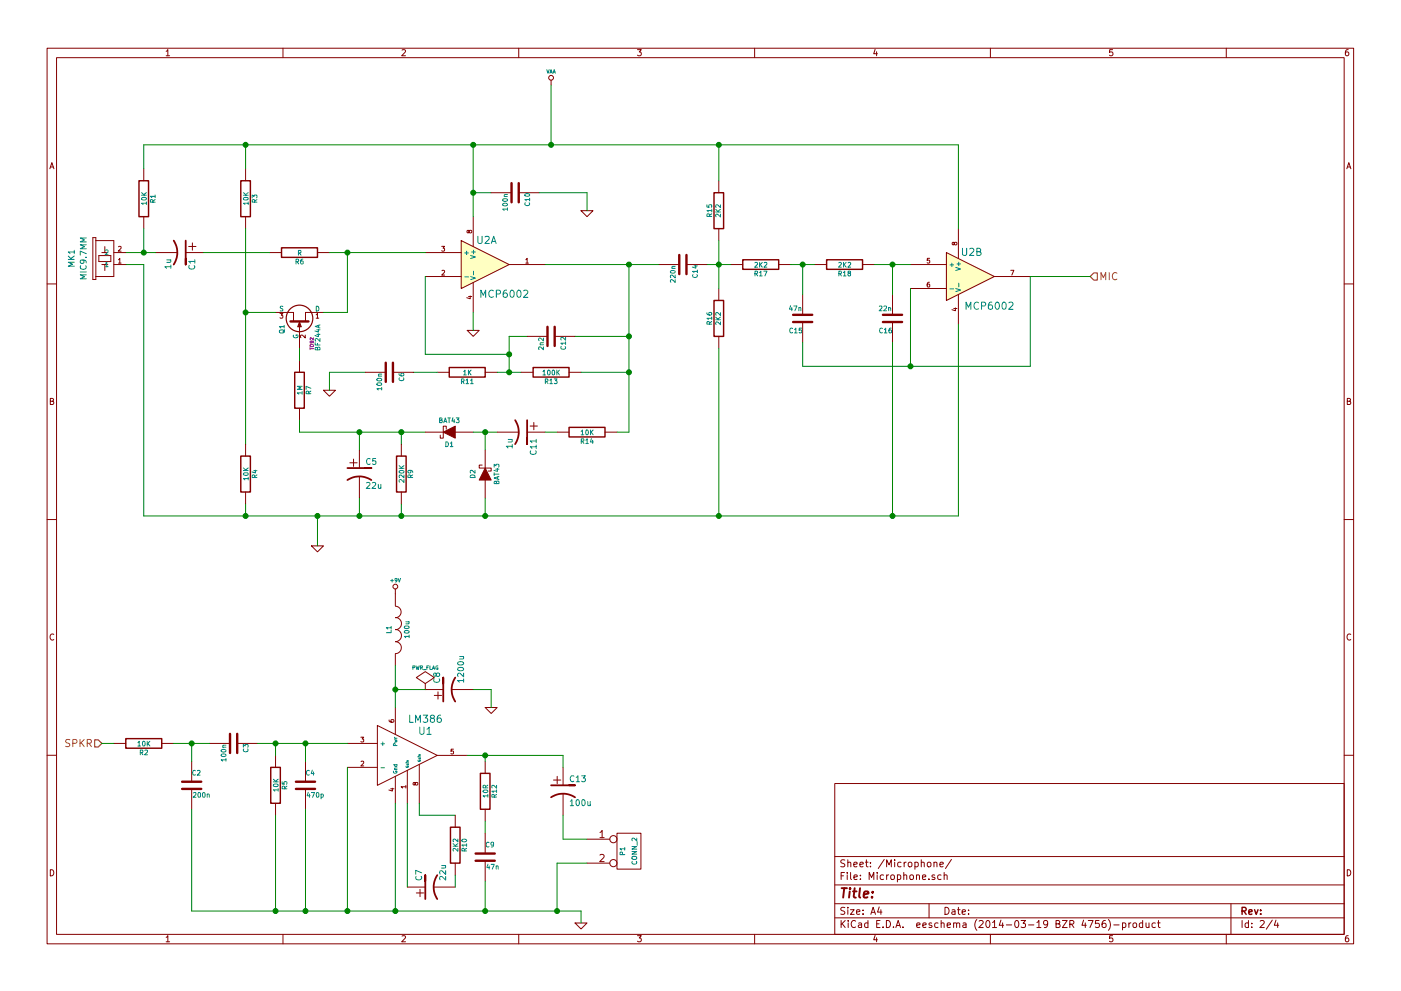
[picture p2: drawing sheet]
EESchema Schematic File Version 2
LIBS:power
LIBS:device
LIBS:transistors
LIBS:conn
LIBS:linear
LIBS:regul
LIBS:74xx
LIBS:cmos4000
LIBS:adc-dac
LIBS:memory
LIBS:xilinx
LIBS:special
LIBS:microcontrollers
LIBS:dsp
LIBS:microchip
LIBS:analog_switches
LIBS:motorola
LIBS:texas
LIBS:intel
LIBS:audio
LIBS:interface
LIBS:digital-audio
LIBS:philips
LIBS:display
LIBS:cypress
LIBS:siliconi
LIBS:opto
LIBS:atmel
LIBS:contrib
LIBS:valves
LIBS:ShedScope
LIBS:SparkFun
LIBS:Intercom-cache
EELAYER 24 0
EELAYER END
$Descr A4 11693 8268
encoding utf-8
Sheet 2 4
Title ""
Date ""
Rev ""
Comp ""
Comment1 ""
Comment2 ""
Comment3 ""
Comment4 ""
$EndDescr
$Comp
L MIC9.7MM MK1
U 1 1
P 950 2200
F 0 "MK1" H 1000 2550 50  0000 C CNN
F 1 "MIC9.7MM" H 1000 2450 50  0000 C CNN
F 2 "" H 950 2200 60  0000 C CNN
F 3 "" H 950 2200 60  0000 C CNN
	1    950  2200
	0    -1   -1   0   
$EndComp
$Comp
L BF244A Q1
U 1 1
P 2500 2700
F 0 "Q1" H 2500 2551 40  0000 R CNN
F 1 "BF244A" H 2500 2850 40  0000 R CNN
F 2 "TO92" H 2340 2802 29  0000 C CNN
F 3 "" H 2500 2700 60  0000 C CNN
	1    2500 2700
	0    1    -1   0   
$EndComp
$Comp
L R R1
U 1 1
P 1200 1650
F 0 "R1" V 1280 1650 40  0000 C CNN
F 1 "10K" V 1207 1651 40  0000 C CNN
F 2 "" V 1130 1650 30  0000 C CNN
F 3 "" H 1200 1650 30  0000 C CNN
	1    1200 1650
	1    0    0    -1  
$EndComp
$Comp
L CP1 C1
U 1 1
P 1500 2100
F 0 "C1" H 1550 2200 50  0000 L CNN
F 1 "1u" H 1550 2000 50  0000 L CNN
F 2 "" H 1500 2100 60  0000 C CNN
F 3 "" H 1500 2100 60  0000 C CNN
	1    1500 2100
	0    1    1    0   
$EndComp
$Comp
L R R9
U 1 1
P 3350 3950
F 0 "R9" V 3430 3950 40  0000 C CNN
F 1 "220K" V 3357 3951 40  0000 C CNN
F 2 "" V 3280 3950 30  0000 C CNN
F 3 "" H 3350 3950 30  0000 C CNN
	1    3350 3950
	1    0    0    -1  
$EndComp
$Comp
L CP1 C5
U 1 1
P 3000 3950
F 0 "C5" H 3050 4050 50  0000 L CNN
F 1 "22u" H 3050 3850 50  0000 L CNN
F 2 "" H 3000 3950 60  0000 C CNN
F 3 "" H 3000 3950 60  0000 C CNN
	1    3000 3950
	1    0    0    -1  
$EndComp
$Comp
L CP1 C11
U 1 1
P 4350 3600
F 0 "C11" H 4400 3700 50  0000 L CNN
F 1 "1u" H 4400 3500 50  0000 L CNN
F 2 "" H 4350 3600 60  0000 C CNN
F 3 "" H 4350 3600 60  0000 C CNN
	1    4350 3600
	0    1    1    0   
$EndComp
$Comp
L R R14
U 1 1
P 4900 3600
F 0 "R14" V 4980 3600 40  0000 C CNN
F 1 "10K" V 4907 3601 40  0000 C CNN
F 2 "" V 4830 3600 30  0000 C CNN
F 3 "" H 4900 3600 30  0000 C CNN
	1    4900 3600
	0    1    1    0   
$EndComp
$Comp
L R R3
U 1 1
P 2050 1650
F 0 "R3" V 2130 1650 40  0000 C CNN
F 1 "10K" V 2057 1651 40  0000 C CNN
F 2 "" V 1980 1650 30  0000 C CNN
F 3 "" H 2050 1650 30  0000 C CNN
	1    2050 1650
	1    0    0    -1  
$EndComp
$Comp
L R R4
U 1 1
P 2050 3950
F 0 "R4" V 2130 3950 40  0000 C CNN
F 1 "10K" V 2057 3951 40  0000 C CNN
F 2 "" V 1980 3950 30  0000 C CNN
F 3 "" H 2050 3950 30  0000 C CNN
	1    2050 3950
	1    0    0    -1  
$EndComp
$Comp
L R R6
U 1 1
P 2500 2100
F 0 "R6" V 2580 2100 40  0000 C CNN
F 1 "R" V 2507 2101 40  0000 C CNN
F 2 "" V 2430 2100 30  0000 C CNN
F 3 "" H 2500 2100 30  0000 C CNN
	1    2500 2100
	0    1    1    0   
$EndComp
$Comp
L R R11
U 1 1
P 3900 3100
F 0 "R11" V 3980 3100 40  0000 C CNN
F 1 "1K" V 3907 3101 40  0000 C CNN
F 2 "" V 3830 3100 30  0000 C CNN
F 3 "" H 3900 3100 30  0000 C CNN
	1    3900 3100
	0    1    1    0   
$EndComp
$Comp
L R R13
U 1 1
P 4600 3100
F 0 "R13" V 4680 3100 40  0000 C CNN
F 1 "100K" V 4607 3101 40  0000 C CNN
F 2 "" V 4530 3100 30  0000 C CNN
F 3 "" H 4600 3100 30  0000 C CNN
	1    4600 3100
	0    1    1    0   
$EndComp
$Comp
L GND #PWR04
U 1 1
P 2750 3250
F 0 "#PWR04" H 2750 3250 30  0001 C CNN
F 1 "GND" H 2750 3180 30  0001 C CNN
F 2 "" H 2750 3250 60  0000 C CNN
F 3 "" H 2750 3250 60  0000 C CNN
	1    2750 3250
	1    0    0    -1  
$EndComp
$Comp
L GND #PWR05
U 1 1
P 2650 4550
F 0 "#PWR05" H 2650 4550 30  0001 C CNN
F 1 "GND" H 2650 4480 30  0001 C CNN
F 2 "" H 2650 4550 60  0000 C CNN
F 3 "" H 2650 4550 60  0000 C CNN
	1    2650 4550
	1    0    0    -1  
$EndComp
$Comp
L GND #PWR06
U 1 1
P 3950 2750
F 0 "#PWR06" H 3950 2750 30  0001 C CNN
F 1 "GND" H 3950 2680 30  0001 C CNN
F 2 "" H 3950 2750 60  0000 C CNN
F 3 "" H 3950 2750 60  0000 C CNN
	1    3950 2750
	1    0    0    -1  
$EndComp
$Comp
L C C12
U 1 1
P 4600 2800
F 0 "C12" H 4600 2900 40  0000 L CNN
F 1 "2n2" H 4606 2715 40  0000 L CNN
F 2 "" H 4638 2650 30  0000 C CNN
F 3 "" H 4600 2800 60  0000 C CNN
	1    4600 2800
	0    1    1    0   
$EndComp
$Comp
L LM358N U2
U 1 1
P 4050 2200
F 0 "U2" H 4000 2400 60  0000 L CNN
F 1 "MCP6002" H 4000 1950 60  0000 L CNN
F 2 "" H 4050 2200 60  0000 C CNN
F 3 "" H 4050 2200 60  0000 C CNN
	1    4050 2200
	1    0    0    -1  
$EndComp
$Comp
L LM358N U2
U 2 1
P 8100 2300
F 0 "U2" H 8050 2500 60  0000 L CNN
F 1 "MCP6002" H 8050 2050 60  0000 L CNN
F 2 "" H 8100 2300 60  0000 C CNN
F 3 "" H 8100 2300 60  0000 C CNN
	2    8100 2300
	1    0    0    -1  
$EndComp
$Comp
L R R7
U 1 1
P 2500 3250
F 0 "R7" V 2580 3250 40  0000 C CNN
F 1 "1M" V 2507 3251 40  0000 C CNN
F 2 "" V 2430 3250 30  0000 C CNN
F 3 "" H 2500 3250 30  0000 C CNN
	1    2500 3250
	1    0    0    -1  
$EndComp
$Comp
L DIODESCH D2
U 1 1
P 4050 3950
F 0 "D2" H 4050 4050 40  0000 C CNN
F 1 "BAT43" H 4050 3850 40  0000 C CNN
F 2 "" H 4050 3950 60  0000 C CNN
F 3 "" H 4050 3950 60  0000 C CNN
	1    4050 3950
	0    -1   -1   0   
$EndComp
$Comp
L DIODESCH D1
U 1 1
P 3750 3600
F 0 "D1" H 3750 3700 40  0000 C CNN
F 1 "BAT43" H 3750 3500 40  0000 C CNN
F 2 "" H 3750 3600 60  0000 C CNN
F 3 "" H 3750 3600 60  0000 C CNN
	1    3750 3600
	-1   0    0    1   
$EndComp
$Comp
L R R17
U 1 1
P 6350 2200
F 0 "R17" V 6430 2200 40  0000 C CNN
F 1 "2K2" V 6357 2201 40  0000 C CNN
F 2 "" V 6280 2200 30  0000 C CNN
F 3 "" H 6350 2200 30  0000 C CNN
	1    6350 2200
	0    1    1    0   
$EndComp
$Comp
L C C14
U 1 1
P 5700 2200
F 0 "C14" H 5700 2300 40  0000 L CNN
F 1 "220n" H 5706 2115 40  0000 L CNN
F 2 "" H 5738 2050 30  0000 C CNN
F 3 "" H 5700 2200 60  0000 C CNN
	1    5700 2200
	0    1    1    0   
$EndComp
$Comp
L R R18
U 1 1
P 7050 2200
F 0 "R18" V 7130 2200 40  0000 C CNN
F 1 "2K2" V 7057 2201 40  0000 C CNN
F 2 "" V 6980 2200 30  0000 C CNN
F 3 "" H 7050 2200 30  0000 C CNN
	1    7050 2200
	0    1    1    0   
$EndComp
$Comp
L R R15
U 1 1
P 6000 1750
F 0 "R15" V 6080 1750 40  0000 C CNN
F 1 "2K2" V 6007 1751 40  0000 C CNN
F 2 "" V 5930 1750 30  0000 C CNN
F 3 "" H 6000 1750 30  0000 C CNN
	1    6000 1750
	-1   0    0    1   
$EndComp
$Comp
L R R16
U 1 1
P 6000 2650
F 0 "R16" V 6080 2650 40  0000 C CNN
F 1 "2K2" V 6007 2651 40  0000 C CNN
F 2 "" V 5930 2650 30  0000 C CNN
F 3 "" H 6000 2650 30  0000 C CNN
	1    6000 2650
	-1   0    0    1   
$EndComp
$Comp
L C C15
U 1 1
P 6700 2650
F 0 "C15" H 6700 2750 40  0000 L CNN
F 1 "47n" H 6706 2565 40  0000 L CNN
F 2 "" H 6738 2500 30  0000 C CNN
F 3 "" H 6700 2650 60  0000 C CNN
	1    6700 2650
	-1   0    0    1   
$EndComp
$Comp
L C C16
U 1 1
P 7450 2650
F 0 "C16" H 7450 2750 40  0000 L CNN
F 1 "22n" H 7456 2565 40  0000 L CNN
F 2 "" H 7488 2500 30  0000 C CNN
F 3 "" H 7450 2650 60  0000 C CNN
	1    7450 2650
	-1   0    0    1   
$EndComp
Text HLabel 9100 2300 2    60   Input ~ 0
MIC
$Comp
L VAA #PWR07
U 1 1
P 4600 700
F 0 "#PWR07" H 4600 760 30  0001 C CNN
F 1 "VAA" H 4600 810 30  0000 C CNN
F 2 "" H 4600 700 60  0000 C CNN
F 3 "" H 4600 700 60  0000 C CNN
	1    4600 700 
	1    0    0    -1  
$EndComp
$Comp
L C C10
U 1 1
P 4300 1600
F 0 "C10" H 4300 1700 40  0000 L CNN
F 1 "100n" H 4306 1515 40  0000 L CNN
F 2 "" H 4338 1450 30  0000 C CNN
F 3 "" H 4300 1600 60  0000 C CNN
	1    4300 1600
	0    1    1    0   
$EndComp
$Comp
L GND #PWR08
U 1 1
P 4900 1750
F 0 "#PWR08" H 4900 1750 30  0001 C CNN
F 1 "GND" H 4900 1680 30  0001 C CNN
F 2 "" H 4900 1750 60  0000 C CNN
F 3 "" H 4900 1750 60  0000 C CNN
	1    4900 1750
	1    0    0    -1  
$EndComp
$Comp
L LM386 U1
U 1 1
P 3400 6300
F 0 "U1" H 3550 6500 60  0000 C CNN
F 1 "LM386" H 3550 6600 60  0000 C CNN
F 2 "" H 3400 6300 60  0000 C CNN
F 3 "" H 3400 6300 60  0000 C CNN
	1    3400 6300
	1    0    0    -1  
$EndComp
$Comp
L R R2
U 1 1
P 1200 6200
F 0 "R2" V 1280 6200 40  0000 C CNN
F 1 "10K" V 1207 6201 40  0000 C CNN
F 2 "" V 1130 6200 30  0000 C CNN
F 3 "" H 1200 6200 30  0000 C CNN
	1    1200 6200
	0    1    1    0   
$EndComp
$Comp
L C C2
U 1 1
P 1600 6550
F 0 "C2" H 1600 6650 40  0000 L CNN
F 1 "200n" H 1606 6465 40  0000 L CNN
F 2 "" H 1638 6400 30  0000 C CNN
F 3 "" H 1600 6550 60  0000 C CNN
	1    1600 6550
	1    0    0    -1  
$EndComp
$Comp
L C C3
U 1 1
P 1950 6200
F 0 "C3" H 1950 6300 40  0000 L CNN
F 1 "100n" H 1956 6115 40  0000 L CNN
F 2 "" H 1988 6050 30  0000 C CNN
F 3 "" H 1950 6200 60  0000 C CNN
	1    1950 6200
	0    1    1    0   
$EndComp
$Comp
L R R5
U 1 1
P 2300 6550
F 0 "R5" V 2380 6550 40  0000 C CNN
F 1 "10K" V 2307 6551 40  0000 C CNN
F 2 "" V 2230 6550 30  0000 C CNN
F 3 "" H 2300 6550 30  0000 C CNN
	1    2300 6550
	1    0    0    -1  
$EndComp
$Comp
L C C4
U 1 1
P 2550 6550
F 0 "C4" H 2550 6650 40  0000 L CNN
F 1 "470p" H 2556 6465 40  0000 L CNN
F 2 "" H 2588 6400 30  0000 C CNN
F 3 "" H 2550 6550 60  0000 C CNN
	1    2550 6550
	1    0    0    -1  
$EndComp
Text HLabel 850  6200 0    60   Input ~ 0
SPKR
$Comp
L R R12
U 1 1
P 4050 6600
F 0 "R12" V 4130 6600 40  0000 C CNN
F 1 "10R" V 4057 6601 40  0000 C CNN
F 2 "" V 3980 6600 30  0000 C CNN
F 3 "" H 4050 6600 30  0000 C CNN
	1    4050 6600
	1    0    0    -1  
$EndComp
$Comp
L C C9
U 1 1
P 4050 7150
F 0 "C9" H 4050 7250 40  0000 L CNN
F 1 "47n" H 4056 7065 40  0000 L CNN
F 2 "" H 4088 7000 30  0000 C CNN
F 3 "" H 4050 7150 60  0000 C CNN
	1    4050 7150
	1    0    0    -1  
$EndComp
$Comp
L CP1 C13
U 1 1
P 4700 6600
F 0 "C13" H 4750 6700 50  0000 L CNN
F 1 "100u" H 4750 6500 50  0000 L CNN
F 2 "" H 4700 6600 60  0000 C CNN
F 3 "" H 4700 6600 60  0000 C CNN
	1    4700 6600
	1    0    0    -1  
$EndComp
$Comp
L CONN_2 P1
U 1 1
P 5250 7100
F 0 "P1" V 5200 7100 40  0000 C CNN
F 1 "CONN_2" V 5300 7100 40  0000 C CNN
F 2 "" H 5250 7100 60  0000 C CNN
F 3 "" H 5250 7100 60  0000 C CNN
	1    5250 7100
	1    0    0    -1  
$EndComp
$Comp
L R R10
U 1 1
P 3800 7050
F 0 "R10" V 3880 7050 40  0000 C CNN
F 1 "2K2" V 3807 7051 40  0000 C CNN
F 2 "" V 3730 7050 30  0000 C CNN
F 3 "" H 3800 7050 30  0000 C CNN
	1    3800 7050
	1    0    0    -1  
$EndComp
$Comp
L CP1 C7
U 1 1
P 3600 7400
F 0 "C7" H 3650 7500 50  0000 L CNN
F 1 "22u" H 3650 7300 50  0000 L CNN
F 2 "" H 3600 7400 60  0000 C CNN
F 3 "" H 3600 7400 60  0000 C CNN
	1    3600 7400
	0    -1   -1   0   
$EndComp
$Comp
L +9V #PWR09
U 1 1
P 3300 4950
F 0 "#PWR09" H 3300 4920 20  0001 C CNN
F 1 "+9V" H 3300 5060 30  0000 C CNN
F 2 "" H 3300 4950 60  0000 C CNN
F 3 "" H 3300 4950 60  0000 C CNN
	1    3300 4950
	1    0    0    -1  
$EndComp
$Comp
L GND #PWR010
U 1 1
P 4850 7700
F 0 "#PWR010" H 4850 7700 30  0001 C CNN
F 1 "GND" H 4850 7630 30  0001 C CNN
F 2 "" H 4850 7700 60  0000 C CNN
F 3 "" H 4850 7700 60  0000 C CNN
	1    4850 7700
	1    0    0    -1  
$EndComp
$Comp
L INDUCTOR L1
U 1 1
P 3300 5250
F 0 "L1" V 3250 5250 40  0000 C CNN
F 1 "100u" V 3400 5250 40  0000 C CNN
F 2 "" H 3300 5250 60  0000 C CNN
F 3 "" H 3300 5250 60  0000 C CNN
	1    3300 5250
	1    0    0    -1  
$EndComp
$Comp
L CP1 C8
U 1 1
P 3750 5750
F 0 "C8" H 3800 5850 50  0000 L CNN
F 1 "1200u" H 3800 5650 50  0000 L CNN
F 2 "" H 3750 5750 60  0000 C CNN
F 3 "" H 3750 5750 60  0000 C CNN
	1    3750 5750
	0    -1   -1   0   
$EndComp
$Comp
L GND #PWR011
U 1 1
P 4100 5900
F 0 "#PWR011" H 4100 5900 30  0001 C CNN
F 1 "GND" H 4100 5830 30  0001 C CNN
F 2 "" H 4100 5900 60  0000 C CNN
F 3 "" H 4100 5900 60  0000 C CNN
	1    4100 5900
	1    0    0    -1  
$EndComp
$Comp
L PWR_FLAG #FLG012
U 1 1
P 3550 5750
F 0 "#FLG012" H 3550 5845 30  0001 C CNN
F 1 "PWR_FLAG" H 3550 5930 30  0000 C CNN
F 2 "" H 3550 5750 60  0000 C CNN
F 3 "" H 3550 5750 60  0000 C CNN
	1    3550 5750
	1    0    0    -1  
$EndComp
Wire Wire Line
	1200 1400 1200 1200
Wire Wire Line
	1200 1200 8000 1200
Wire Wire Line
	2050 1400 2050 1200
Connection ~ 2050 1200
Wire Wire Line
	1050 2100 1300 2100
Wire Wire Line
	1200 2100 1200 1900
Connection ~ 1200 2100
Wire Wire Line
	1700 2100 2250 2100
Wire Wire Line
	2750 2100 3550 2100
Wire Wire Line
	2700 2600 2900 2600
Wire Wire Line
	2900 2600 2900 2100
Connection ~ 2900 2100
Wire Wire Line
	2050 1900 2050 3700
Wire Wire Line
	2300 2600 2050 2600
Connection ~ 2050 2600
Wire Wire Line
	1050 2200 1200 2200
Wire Wire Line
	1200 2200 1200 4300
Wire Wire Line
	1200 4300 8000 4300
Wire Wire Line
	4050 4300 4050 4150
Wire Wire Line
	2050 4200 2050 4300
Connection ~ 2050 4300
Wire Wire Line
	3000 4150 3000 4300
Connection ~ 3000 4300
Wire Wire Line
	3350 4200 3350 4300
Connection ~ 3350 4300
Wire Wire Line
	2500 3600 3550 3600
Wire Wire Line
	3000 3750 3000 3600
Connection ~ 3000 3600
Wire Wire Line
	3350 3700 3350 3600
Connection ~ 3350 3600
Wire Wire Line
	3050 3100 2750 3100
Wire Wire Line
	2750 3100 2750 3250
Wire Wire Line
	3650 3100 3450 3100
Wire Wire Line
	3550 2300 3550 2950
Wire Wire Line
	4550 2200 5500 2200
Wire Wire Line
	5250 2200 5250 3600
Wire Wire Line
	5250 3600 5150 3600
Wire Wire Line
	3950 3600 4150 3600
Wire Wire Line
	4050 3750 4050 3600
Connection ~ 4050 3600
Wire Wire Line
	4550 3600 4650 3600
Wire Wire Line
	2650 4550 2650 4300
Connection ~ 2650 4300
Wire Wire Line
	3950 2600 3950 2750
Wire Wire Line
	4400 2800 4250 2800
Wire Wire Line
	4250 2800 4250 3100
Wire Wire Line
	4150 3100 4350 3100
Connection ~ 4250 3100
Wire Wire Line
	3550 2950 4250 2950
Connection ~ 4250 2950
Wire Wire Line
	4800 2800 5250 2800
Connection ~ 5250 2800
Wire Wire Line
	4850 3100 5250 3100
Connection ~ 5250 3100
Wire Wire Line
	2500 2900 2500 3000
Wire Wire Line
	2500 3600 2500 3500
Wire Wire Line
	8000 1200 8000 1900
Wire Wire Line
	6000 1500 6000 1200
Connection ~ 6000 1200
Wire Wire Line
	6000 4300 6000 2900
Connection ~ 4050 4300
Wire Wire Line
	8000 4300 8000 2700
Connection ~ 6000 4300
Wire Wire Line
	3950 1200 3950 1800
Connection ~ 3950 1200
Connection ~ 5250 2200
Wire Wire Line
	5900 2200 6100 2200
Wire Wire Line
	6000 2000 6000 2400
Connection ~ 6000 2200
Wire Wire Line
	6600 2200 6800 2200
Wire Wire Line
	7300 2200 7600 2200
Wire Wire Line
	7450 2850 7450 4300
Connection ~ 7450 4300
Wire Wire Line
	8600 3050 8600 2300
Wire Wire Line
	6700 3050 8600 3050
Wire Wire Line
	6700 3050 6700 2850
Wire Wire Line
	7600 2400 7600 3050
Connection ~ 7600 3050
Wire Wire Line
	7450 2450 7450 2200
Connection ~ 7450 2200
Wire Wire Line
	6700 2450 6700 2200
Connection ~ 6700 2200
Wire Wire Line
	8600 2300 9100 2300
Wire Wire Line
	4600 700  4600 1200
Connection ~ 4600 1200
Wire Wire Line
	3950 1600 4100 1600
Connection ~ 3950 1600
Wire Wire Line
	4500 1600 4900 1600
Wire Wire Line
	4900 1600 4900 1750
Wire Wire Line
	850  6200 950  6200
Wire Wire Line
	1450 6200 1750 6200
Wire Wire Line
	2150 6200 2900 6200
Wire Wire Line
	2300 6300 2300 6200
Connection ~ 2300 6200
Wire Wire Line
	2550 6350 2550 6200
Connection ~ 2550 6200
Wire Wire Line
	1600 6350 1600 6200
Connection ~ 1600 6200
Wire Wire Line
	1600 6750 1600 7600
Wire Wire Line
	1600 7600 4850 7600
Wire Wire Line
	2550 7600 2550 6750
Wire Wire Line
	2300 6800 2300 7600
Connection ~ 2300 7600
Wire Wire Line
	3300 7600 3300 6700
Connection ~ 2550 7600
Wire Wire Line
	4050 7600 4050 7350
Connection ~ 3300 7600
Wire Wire Line
	4050 6950 4050 6850
Wire Wire Line
	3900 6300 4700 6300
Wire Wire Line
	4050 6300 4050 6350
Connection ~ 4050 6300
Wire Wire Line
	4700 6300 4700 6400
Wire Wire Line
	4700 6800 4700 7000
Wire Wire Line
	4700 7000 4900 7000
Wire Wire Line
	4900 7200 4650 7200
Wire Wire Line
	4650 7200 4650 7600
Connection ~ 4050 7600
Wire Wire Line
	2900 6400 2900 7600
Connection ~ 2900 7600
Wire Wire Line
	3400 6700 3400 7400
Wire Wire Line
	3800 7400 3800 7300
Wire Wire Line
	3800 6800 3500 6800
Wire Wire Line
	3500 6800 3500 6700
Wire Wire Line
	3300 5900 3300 5550
Wire Wire Line
	4850 7600 4850 7700
Connection ~ 4650 7600
Wire Wire Line
	3950 5750 4100 5750
Wire Wire Line
	4100 5750 4100 5900
Wire Wire Line
	3550 5750 3300 5750
Connection ~ 3300 5750
$Comp
L C C6
U 1 1
P 3250 3100
F 0 "C6" H 3250 3200 40  0000 L CNN
F 1 "100n" H 3256 3015 40  0000 L CNN
F 2 "" H 3288 2950 30  0000 C CNN
F 3 "" H 3250 3100 60  0000 C CNN
	1    3250 3100
	0    1    1    0   
$EndComp
$EndSCHEMATC
